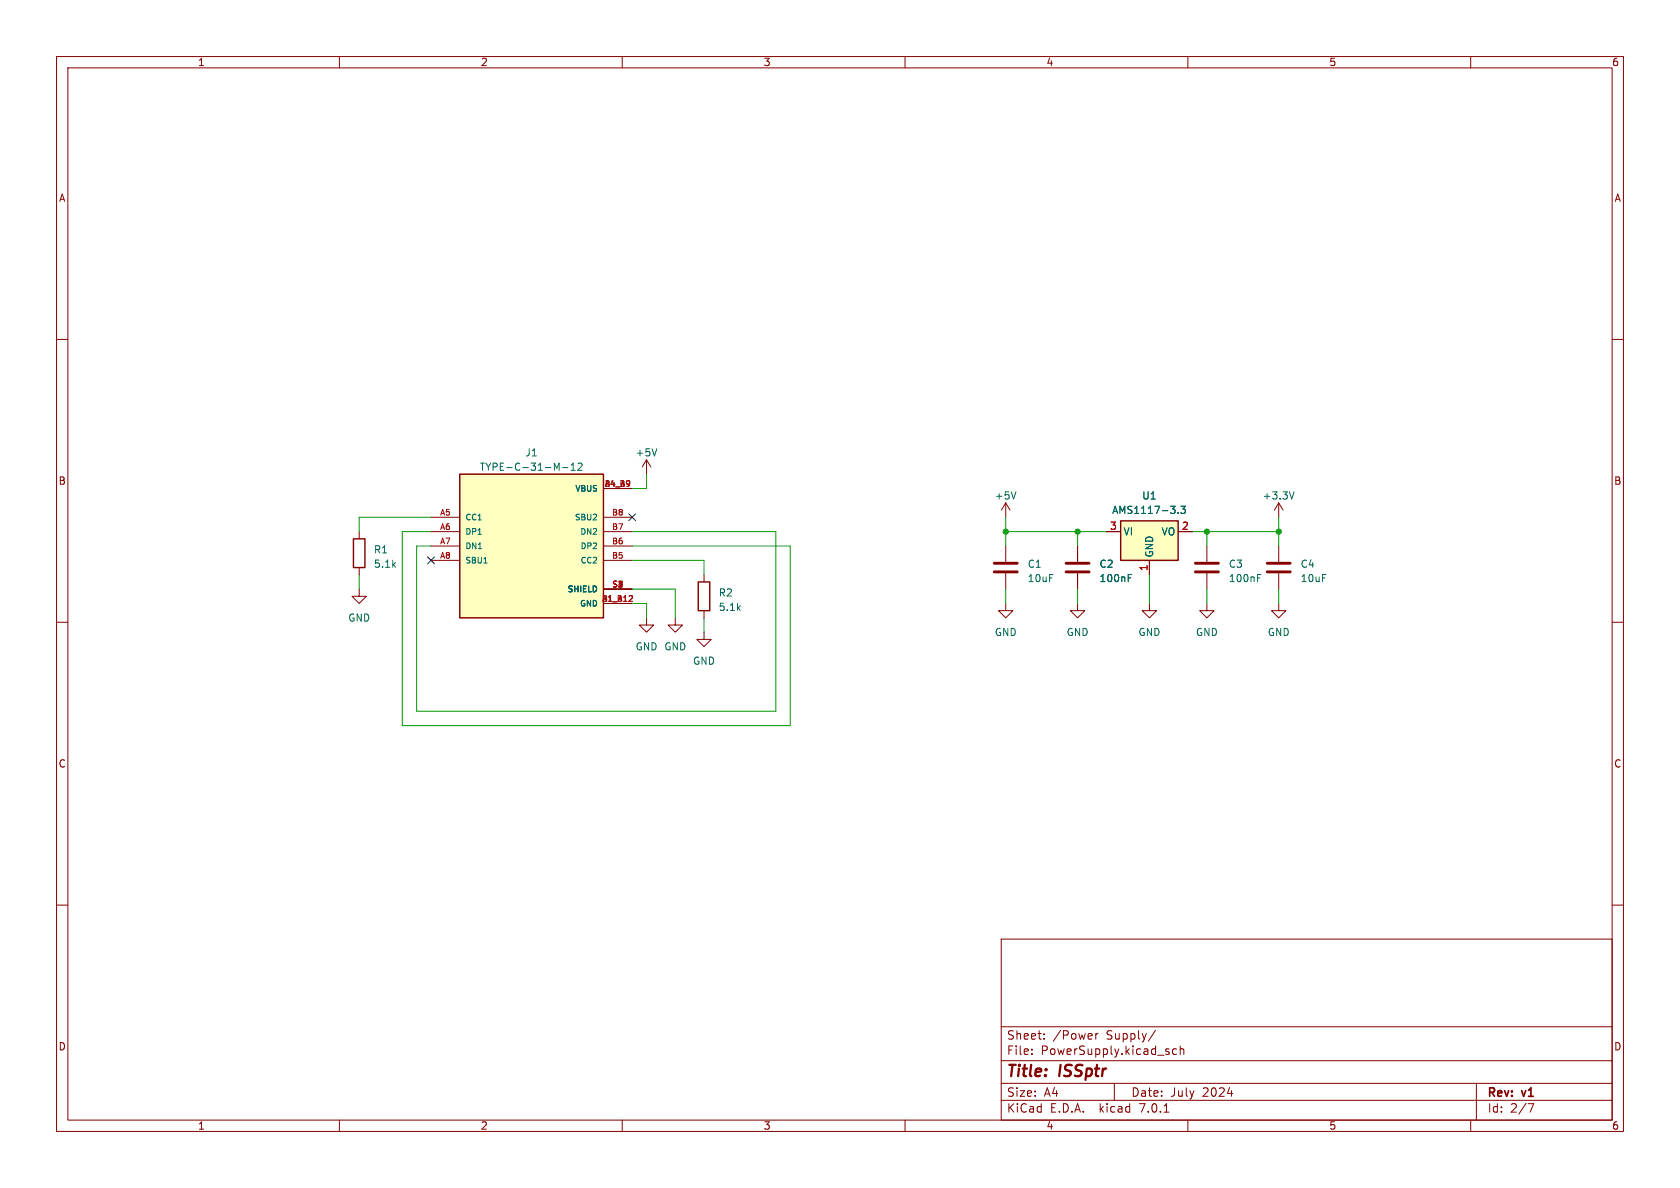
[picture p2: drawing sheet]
<svg xmlns="http://www.w3.org/2000/svg" width="297mm" height="210mm" viewBox="0 0 297 210" stroke-linecap="round" stroke-linejoin="round" font-family="sans-serif">
<g fill="none" stroke="#840000" stroke-width=".18">
<path d="M10 10h277v190h-277zM12 12h273v186h-273zM60 10v2M110 10v2M160 10v2M210 10v2M260 10v2M10 60h2M285 60h2M63.5 94v1.3M76.2 91.4h5.1M76.2 94h5.1"/>
<path d="M76.2 96.5h5.1M76.2 99.1h5.1M106.7 86.4h5.1M106.7 91.4h5.1M106.7 94h5.1M106.7 96.5h5.1M106.7 99.1h5.1M114.3 81.3l-.8 1.3M114.3 81.3v2.5M114.3 81.3l.8 1.3M177.8 88.9v2.5M177.8 96.5v2.8"/>
<path d="M177.8 88.9l-.8 1.3M177.8 88.9l.8 1.3M190.5 96.5v2.8M195.6 94h2.5M203.2 99.1v2.5M208.3 94h2.5M213.4 96.5v2.8M226.1 88.9v2.5M226.1 96.5v2.8M226.1 88.9l-.8 1.3M226.1 88.9l.7 1.3M10 110h2"/>
<path d="M63.5 104.1v1.3h1.3l-1.3 1.3-1.3-1.3h1.3M63.5 100.3v1.3M106.7 106.7h5.1M106.7 104.1h5.1M114.3 109.2v1.3h1.3l-1.3 1.3-1.3-1.3h1.3M119.4 109.2v1.3h1.2l-1.2 1.3-1.3-1.3h1.3M124.5 111.8v1.2h1.2l-1.2 1.3-1.3-1.3h1.3M124.5 101.6v1.3M124.5 108v1.2M177.8 106.7v1.3h1.3l-1.3 1.2-1.3-1.2h1.3M177.8 101.3v2.8M190.5 106.7v1.3h1.3l-1.3 1.2-1.3-1.2h1.3"/>
<path d="M190.5 101.3v2.8M203.2 106.7v1.3h1.3l-1.3 1.2-1.3-1.2h1.3M213.4 106.7v1.3h1.2l-1.2 1.2-1.3-1.2h1.3M213.4 101.3v2.8M226.1 106.7v1.3h1.2l-1.2 1.2-1.3-1.2h1.3M226.1 101.3v2.8M285 110h2M10 160h2M285 160h2M177 166h108v32h-108zM60 198v2M110 198v2"/>
<path d="M160 198v2M177 194.5h108M177 191.5h108M177 187.5h108M177 181.5h108M182.4 186.3v.1M182.4 185.5v.1M184.6 183.6v.1M184.6 182.8v.1M193.7 182.7v1M194.1 182.7l-.2 .1-.2 .2M197 191.5v3"/>
<path d="M204.3 182.1l-1.3 2M205.8 196.6h.8M208 185.5l-.4-.1-.3 .3v.4l.1 .2h.6M208.6 185.5l.3-.1 .3 .1 .1 .9M208.6 184.9v1.5M210 198v2M217 193.3h.9M260 198v2M261 191.5v6.5M270.1 195.1h1l-.6 1.5"/>
</g>
<path d="M62.5 95.3h2v5h-2zM81.3 83.8h25.4v25.4h-25.4zM198.1 92.1h10.2v7h-10.2zM123.4 102.9h2.1v5.1h-2.1z" fill="none" stroke="#840000" stroke-width=".25"/>
<g fill="#ffffc2" stroke="#ffffc2" stroke-width=".18">
<path d="M81.3 83.8h25.4v25.4h-25.4z"/>
<path d="M198.1 92.1h10.2v7h-10.2z"/>
</g>
<path d="M116.1 79.3l-.4 1.3M99.5 82.7h.9M101 83.1h.7M101 82.2l.3-.3v1.2M102.2 82l.5-.1 .2 .3-.8 .9h.8M179.6 86.9l-.4 1.3M208.3 90.6v.2M208.8 89.5h.7l-.4 .5 .4 .1v.5l-.2 .2-.5-.2M228.8 86.9l-.4 1.3M199.5 101.6h.6M222.3 101.6h.6" fill="none" stroke="#006464" stroke-width=".18"/>
<path d="M175.8 99.6h4M188.5 99.6h4M211.3 99.6h4.1M224 99.6h4.1M175.8 101.1h4M188.5 101.1h4M211.3 101.1h4.1M224 101.1h4.1" fill="none" stroke="#840000" stroke-width=".51"/>
<g fill="none" stroke="#009600" stroke-width=".18">
<path d="M76.2 94h-5.1v34.3h68.6v-31.8h-27.9M76.2 91.4h-12.7v2.6M111.8 94h25.4v31.7h-63.5v-29.2h2.5M111.8 99.1h12.7v2.5M114.3 83.8v2.6h-2.5M177.8 94h17.8M177.8 91.4v5.1M190.5 94v2.5M210.8 94h15.3M213.4 94v2.5M226.1 91.4v5.1M63.5 101.6v2.5"/>
<path d="M111.8 106.7h2.5v2.5M111.8 104.1h7.6v5.1M124.5 109.2v2.6M177.8 104.1v2.6M190.5 104.1v2.6M203.2 101.6v5.1M213.4 104.1v2.6M226.1 104.1v2.6"/>
</g>
<path d="M75.6 98.5l1.2 1.2M76.8 98.5l-1.2 1.2M111.2 90.8l1.2 1.2M112.4 90.8l-1.2 1.2" fill="none" stroke="#000084" stroke-width=".18"/>
<g fill="#009600" stroke="#009600" stroke-width=".18">
<circle cx="226.1" cy="94" r=".46"/>
<circle cx="177.8" cy="94" r=".46"/>
<circle cx="213.4" cy="94" r=".46"/>
<circle cx="190.5" cy="94" r=".46"/>
</g>
<g font-size="2.8" fill="#840000">
<text x="178" y="190.8">Title:</text>
<text x="187.4" y="190.8">ISSptr</text>
</g>
<g font-size="2.1" fill="#840000">
<text x="178" y="183.9">Sheet:</text>
<text x="186.2" y="183.9">/Power</text>
<text x="195.6" y="183.9">Supply/</text>
<text x="178" y="186.6">File:</text>
<text x="184" y="186.6">PowerSupply.kicad_sch</text>
<text x="178" y="196.8">KiCad</text>
<text x="178" y="194">Size:</text>
<text x="184.6" y="194">A4</text>
<text x="185.7" y="196.8">E.D.A.</text>
<text x="194.4" y="196.8">kicad</text>
<text x="200" y="194">Date:</text>
<text x="201.5" y="196.8">7.0.1</text>
<text x="206.9" y="194">July</text>
<text x="212.6" y="194">2024</text>
<text x="263" y="194.2">Rev:</text>
<text x="263" y="196.8">Id:</text>
<text x="267" y="196.8">2/7</text>
<text x="269.2" y="194.2">v1</text>
</g>
<g font-size="1.8" fill="#840000">
<text x="35" y="11.8">1</text>
<text x="85" y="11.8">2</text>
<text x="135" y="11.8">3</text>
<text x="185" y="11.8">4</text>
<text x="235" y="11.8">5</text>
<text x="285" y="11.8">6</text>
<text x="10.4" y="35.8">A</text>
<text x="285.4" y="35.8">A</text>
<text x="10.3" y="85.8">B</text>
<text x="285.3" y="85.8">B</text>
<text x="10.3" y="135.8">C</text>
<text x="285.3" y="135.8">C</text>
<text x="10.3" y="185.8">D</text>
<text x="285.3" y="185.8">D</text>
<text x="35" y="199.8">1</text>
<text x="85" y="199.8">2</text>
<text x="135" y="199.8">3</text>
<text x="185" y="199.8">4</text>
<text x="235" y="199.8">5</text>
<text x="285" y="199.8">6</text>
</g>
<g font-size="1.8" fill="#006464">
<text x="84.8" y="83.4">TYPE-C-31-M-12</text>
<text x="92.8" y="80.8">J1</text>
<text x="112.3" y="80.8">+5V</text>
<text x="175.8" y="88.5">+5V</text>
<text x="201.9" y="88.5">U1</text>
<text x="223.2" y="88.5">+3.3V</text>
<text x="196.5" y="91">AMS1117-3.3</text>
<text x="198.6" y="94.8">VI</text>
<text x="205.2" y="94.8">VO</text>
<text x="66" y="98">R1</text>
<text x="66" y="100.5">5.1k</text>
<text x="181.6" y="100.5">C1</text>
<text x="194.3" y="100.5">C2</text>
<text x="204" y="98.6" transform="rotate(-90 204 98.6)">GND</text>
<text x="217.2" y="100.5">C3</text>
<text x="229.9" y="100.5">C4</text>
<text x="127" y="105.6">R2</text>
<text x="181.6" y="103.1">10uF</text>
<text x="194.3" y="103.1">100nF</text>
<text x="217.2" y="103.1">100nF</text>
<text x="229.9" y="103.1">10uF</text>
<text x="61.5" y="110">GND</text>
<text x="127" y="108.1">5.1k</text>
<text x="175.8" y="112.6">GND</text>
<text x="188.5" y="112.6">GND</text>
<text x="201.2" y="112.6">GND</text>
<text x="211.4" y="112.6">GND</text>
<text x="224.1" y="112.6">GND</text>
<text x="112.3" y="115.1">GND GND</text>
<text x="122.5" y="117.7">GND</text>
</g>
<g font-size="1.8" fill="#a90000">
<text x="196.2" y="93.7">3</text>
<text x="208.9" y="93.7">2</text>
<text x="202.9" y="101" transform="rotate(-90 202.9 101)">1</text>
</g>
<g font-size="1.4" fill="#006464">
<text x="101.6" y="87.1">VBUS</text>
<text x="82.3" y="92.1">CC1</text>
<text x="82.3" y="94.7">DP1</text>
<text x="101.5" y="92.1">SBU2</text>
<text x="102.4" y="94.7">DN2</text>
<text x="82.3" y="97.2">DN1</text>
<text x="82.3" y="99.8">SBU1</text>
<text x="102.5" y="99.8">CC2</text>
<text x="102.5" y="97.2">DP2</text>
<text x="100.2" y="104.8">SHIELD</text>
<text x="102.4" y="107.4">GND</text>
</g>
<g font-size="1.4" fill="#a90000">
<text x="106.8" y="86.1">B4_A9</text>
<text x="77.7" y="91.2">A5</text>
<text x="77.7" y="93.7">A6</text>
<text x="108.1" y="93.7">B7</text>
<text x="108.1" y="91.2">B8</text>
<text x="77.7" y="96.3">A7</text>
<text x="77.7" y="98.8">A8</text>
<text x="108.1" y="98.8">B5</text>
<text x="108.1" y="96.3">B6</text>
<text x="106.3" y="106.4">B1_A12</text>
<text x="108.2" y="103.9">S1</text>
<text x="109.1" y="103.9">2</text>
</g>
</svg>
